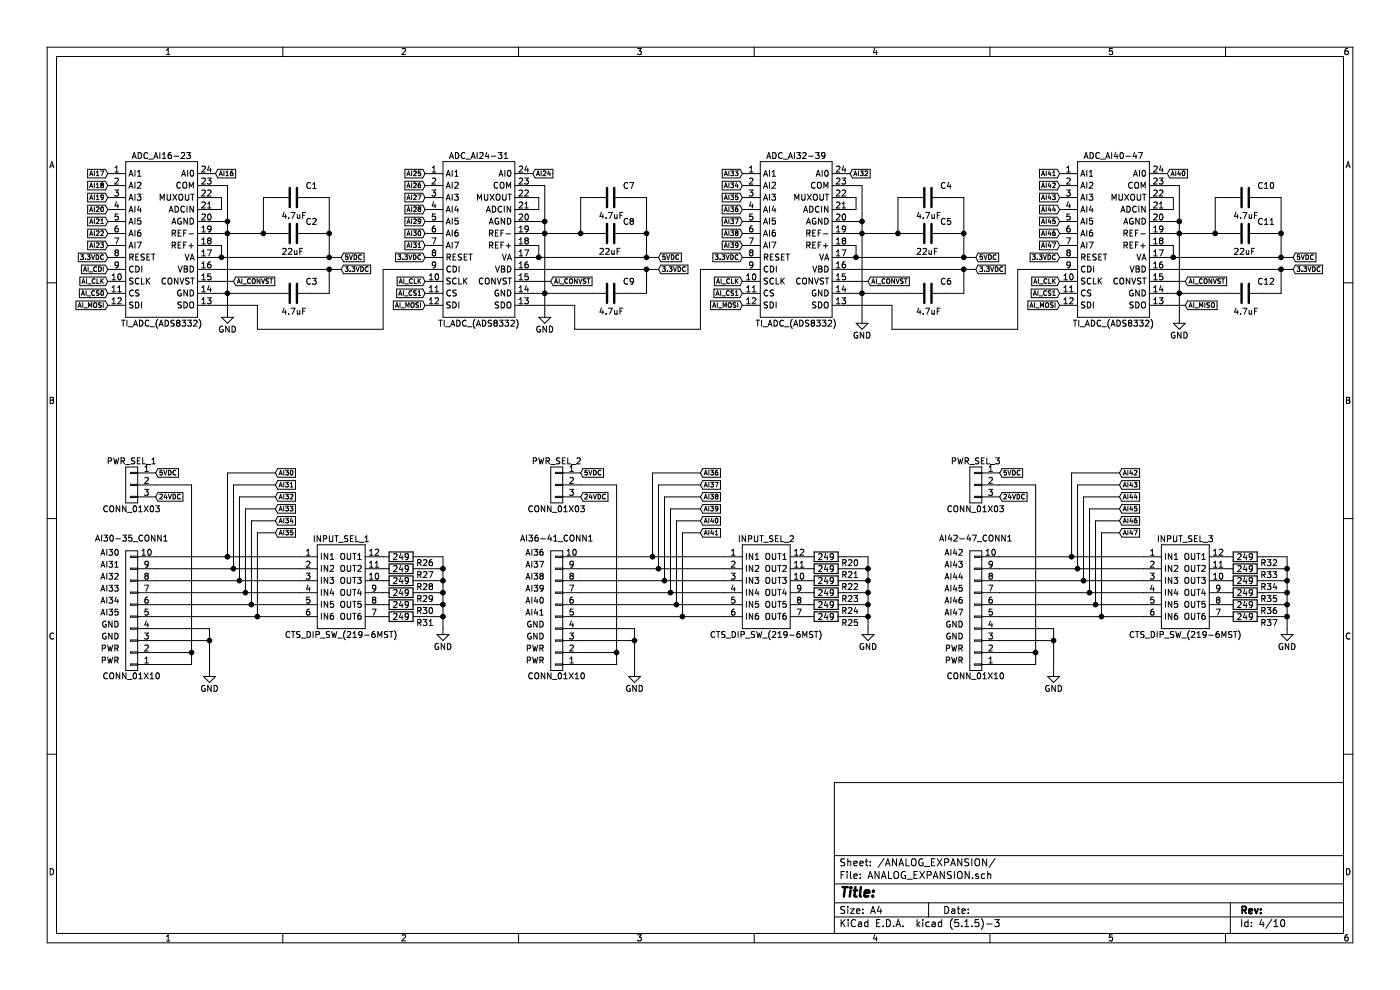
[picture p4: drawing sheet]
EESchema Schematic File Version 4
LIBS:Smart Tank Motherboard-cache
EELAYER 29 0
EELAYER END
$Descr A4 11693 8268
encoding utf-8
Sheet 4 10
Title ""
Date ""
Rev ""
Comp ""
Comment1 ""
Comment2 ""
Comment3 ""
Comment4 ""
$EndDescr
$Comp
L Smart-Tank-Motherboard-rescue:TI_ADC_(ADS8332) ADC_AI16-23
U 1 1
P 1350 2000
F 0 "ADC_AI16-23" H 1350 2700 50  0000 C CNN
F 1 "TI_ADC_(ADS8332)" H 1350 1300 50  0000 C CNN
F 2 "Smart_Tank:TI_ADC_(ADS8332)" H 1150 1150 50  0001 C CNN
F 3 "" H 1150 1150 50  0000 C CNN
	1    1350 2000
	1    0    0    -1  
$EndComp
Text GLabel 900  1950 0    39   Input ~ 0
AI22
Text GLabel 900  2050 0    39   Input ~ 0
AI23
Text GLabel 900  2150 0    39   Input ~ 0
3.3VDC
$Comp
L Smart-Tank-Motherboard-rescue:GND #PWR011
U 1 1
P 1900 2600
F 0 "#PWR011" H 1900 2350 50  0001 C CNN
F 1 "GND" H 1900 2450 50  0000 C CNN
F 2 "" H 1900 2600 50  0000 C CNN
F 3 "" H 1900 2600 50  0000 C CNN
	1    1900 2600
	1    0    0    -1  
$EndComp
Text GLabel 2850 2250 2    39   Input ~ 0
3.3VDC
$Comp
L Smart-Tank-Motherboard-rescue:C C3
U 1 1
P 2450 2450
F 0 "C3" V 2350 2550 50  0000 L CNN
F 1 "4.7uF" V 2600 2350 50  0000 L CNN
F 2 "Capacitors_SMD:C_1206" H 2488 2300 50  0001 C CNN
F 3 "" H 2450 2450 50  0000 C CNN
	1    2450 2450
	0    1    1    0   
$EndComp
$Comp
L Smart-Tank-Motherboard-rescue:C C2
U 1 1
P 2450 1950
F 0 "C2" V 2350 2050 50  0000 L CNN
F 1 "22uF" V 2600 1850 50  0000 L CNN
F 2 "Capacitors_SMD:C_1206" H 2488 1800 50  0001 C CNN
F 3 "" H 2450 1950 50  0000 C CNN
	1    2450 1950
	0    1    1    0   
$EndComp
$Comp
L Smart-Tank-Motherboard-rescue:C C1
U 1 1
P 2450 1650
F 0 "C1" V 2350 1750 50  0000 L CNN
F 1 "4.7uF" V 2600 1550 50  0000 L CNN
F 2 "Capacitors_SMD:C_1206" H 2488 1500 50  0001 C CNN
F 3 "" H 2450 1650 50  0000 C CNN
	1    2450 1650
	0    1    1    0   
$EndComp
Text GLabel 2850 2150 2    39   Input ~ 0
5VDC
Text GLabel 900  2250 0    39   Input ~ 0
AI_CDI
Text GLabel 900  2350 0    39   Input ~ 0
AI_CLK
Text GLabel 9900 2550 2    39   Input ~ 0
AI_MISO
Text GLabel 900  2550 0    39   Input ~ 0
AI_MOSI
Text GLabel 900  2450 0    39   Input ~ 0
AI_CS0
Text GLabel 1950 2350 2    39   Input ~ 0
AI_CONVST
$Comp
L Smart-Tank-Motherboard-rescue:TI_ADC_(ADS8332) ADC_AI24-31
U 1 1
P 4000 2000
F 0 "ADC_AI24-31" H 4000 2700 50  0000 C CNN
F 1 "TI_ADC_(ADS8332)" H 4000 1300 50  0000 C CNN
F 2 "Smart_Tank:TI_ADC_(ADS8332)" H 3800 1150 50  0001 C CNN
F 3 "" H 3800 1150 50  0000 C CNN
	1    4000 2000
	1    0    0    -1  
$EndComp
Text GLabel 3550 1950 0    39   Input ~ 0
AI30
Text GLabel 3550 2050 0    39   Input ~ 0
AI31
Text GLabel 3550 2150 0    39   Input ~ 0
3.3VDC
$Comp
L Smart-Tank-Motherboard-rescue:GND #PWR012
U 1 1
P 4550 2600
F 0 "#PWR012" H 4550 2350 50  0001 C CNN
F 1 "GND" H 4550 2450 50  0000 C CNN
F 2 "" H 4550 2600 50  0000 C CNN
F 3 "" H 4550 2600 50  0000 C CNN
	1    4550 2600
	1    0    0    -1  
$EndComp
Text GLabel 5500 2250 2    39   Input ~ 0
3.3VDC
$Comp
L Smart-Tank-Motherboard-rescue:C C9
U 1 1
P 5100 2450
F 0 "C9" V 5000 2550 50  0000 L CNN
F 1 "4.7uF" V 5250 2350 50  0000 L CNN
F 2 "Capacitors_SMD:C_1206" H 5138 2300 50  0001 C CNN
F 3 "" H 5100 2450 50  0000 C CNN
	1    5100 2450
	0    1    1    0   
$EndComp
$Comp
L Smart-Tank-Motherboard-rescue:C C8
U 1 1
P 5100 1950
F 0 "C8" V 5000 2050 50  0000 L CNN
F 1 "22uF" V 5250 1850 50  0000 L CNN
F 2 "Capacitors_SMD:C_1206" H 5138 1800 50  0001 C CNN
F 3 "" H 5100 1950 50  0000 C CNN
	1    5100 1950
	0    1    1    0   
$EndComp
$Comp
L Smart-Tank-Motherboard-rescue:C C7
U 1 1
P 5100 1650
F 0 "C7" V 5000 1750 50  0000 L CNN
F 1 "4.7uF" V 5250 1550 50  0000 L CNN
F 2 "Capacitors_SMD:C_1206" H 5138 1500 50  0001 C CNN
F 3 "" H 5100 1650 50  0000 C CNN
	1    5100 1650
	0    1    1    0   
$EndComp
Text GLabel 5500 2150 2    39   Input ~ 0
5VDC
Text GLabel 3550 2350 0    39   Input ~ 0
AI_CLK
Text GLabel 3550 2550 0    39   Input ~ 0
AI_MOSI
Text GLabel 3550 2450 0    39   Input ~ 0
AI_CS1
Text GLabel 4600 2350 2    39   Input ~ 0
AI_CONVST
$Comp
L Smart-Tank-Motherboard-rescue:TI_ADC_(ADS8332) ADC_AI32-39
U 1 1
P 6650 2000
F 0 "ADC_AI32-39" H 6650 2700 50  0000 C CNN
F 1 "TI_ADC_(ADS8332)" H 6650 1300 50  0000 C CNN
F 2 "Smart_Tank:TI_ADC_(ADS8332)" H 6450 1150 50  0001 C CNN
F 3 "" H 6450 1150 50  0000 C CNN
	1    6650 2000
	1    0    0    -1  
$EndComp
Text GLabel 6200 1950 0    39   Input ~ 0
AI38
Text GLabel 6200 2050 0    39   Input ~ 0
AI39
Text GLabel 6200 2150 0    39   Input ~ 0
3.3VDC
$Comp
L Smart-Tank-Motherboard-rescue:GND #PWR013
U 1 1
P 7200 2650
F 0 "#PWR013" H 7200 2400 50  0001 C CNN
F 1 "GND" H 7200 2500 50  0000 C CNN
F 2 "" H 7200 2650 50  0000 C CNN
F 3 "" H 7200 2650 50  0000 C CNN
	1    7200 2650
	1    0    0    -1  
$EndComp
Text GLabel 8150 2250 2    39   Input ~ 0
3.3VDC
$Comp
L Smart-Tank-Motherboard-rescue:C C6
U 1 1
P 7750 2450
F 0 "C6" V 7650 2550 50  0000 L CNN
F 1 "4.7uF" V 7900 2350 50  0000 L CNN
F 2 "Capacitors_SMD:C_1206" H 7788 2300 50  0001 C CNN
F 3 "" H 7750 2450 50  0000 C CNN
	1    7750 2450
	0    1    1    0   
$EndComp
$Comp
L Smart-Tank-Motherboard-rescue:C C5
U 1 1
P 7750 1950
F 0 "C5" V 7650 2050 50  0000 L CNN
F 1 "22uF" V 7900 1850 50  0000 L CNN
F 2 "Capacitors_SMD:C_1206" H 7788 1800 50  0001 C CNN
F 3 "" H 7750 1950 50  0000 C CNN
	1    7750 1950
	0    1    1    0   
$EndComp
$Comp
L Smart-Tank-Motherboard-rescue:C C4
U 1 1
P 7750 1650
F 0 "C4" V 7650 1750 50  0000 L CNN
F 1 "4.7uF" V 7900 1550 50  0000 L CNN
F 2 "Capacitors_SMD:C_1206" H 7788 1500 50  0001 C CNN
F 3 "" H 7750 1650 50  0000 C CNN
	1    7750 1650
	0    1    1    0   
$EndComp
Text GLabel 8150 2150 2    39   Input ~ 0
5VDC
Text GLabel 6200 2350 0    39   Input ~ 0
AI_CLK
Text GLabel 6200 2550 0    39   Input ~ 0
AI_MOSI
Text GLabel 6200 2450 0    39   Input ~ 0
AI_CS1
Text GLabel 7250 2350 2    39   Input ~ 0
AI_CONVST
$Comp
L Smart-Tank-Motherboard-rescue:TI_ADC_(ADS8332) ADC_AI40-47
U 1 1
P 9300 2000
F 0 "ADC_AI40-47" H 9300 2700 50  0000 C CNN
F 1 "TI_ADC_(ADS8332)" H 9300 1300 50  0000 C CNN
F 2 "Smart_Tank:TI_ADC_(ADS8332)" H 9100 1150 50  0001 C CNN
F 3 "" H 9100 1150 50  0000 C CNN
	1    9300 2000
	1    0    0    -1  
$EndComp
Text GLabel 8850 1950 0    39   Input ~ 0
AI46
Text GLabel 8850 2050 0    39   Input ~ 0
AI47
Text GLabel 8850 2150 0    39   Input ~ 0
3.3VDC
$Comp
L Smart-Tank-Motherboard-rescue:GND #PWR014
U 1 1
P 9850 2650
F 0 "#PWR014" H 9850 2400 50  0001 C CNN
F 1 "GND" H 9850 2500 50  0000 C CNN
F 2 "" H 9850 2650 50  0000 C CNN
F 3 "" H 9850 2650 50  0000 C CNN
	1    9850 2650
	1    0    0    -1  
$EndComp
Text GLabel 10800 2250 2    39   Input ~ 0
3.3VDC
$Comp
L Smart-Tank-Motherboard-rescue:C C12
U 1 1
P 10400 2450
F 0 "C12" V 10300 2550 50  0000 L CNN
F 1 "4.7uF" V 10550 2350 50  0000 L CNN
F 2 "Capacitors_SMD:C_1206" H 10438 2300 50  0001 C CNN
F 3 "" H 10400 2450 50  0000 C CNN
	1    10400 2450
	0    1    1    0   
$EndComp
$Comp
L Smart-Tank-Motherboard-rescue:C C11
U 1 1
P 10400 1950
F 0 "C11" V 10300 2050 50  0000 L CNN
F 1 "22uF" V 10550 1850 50  0000 L CNN
F 2 "Capacitors_SMD:C_1206" H 10438 1800 50  0001 C CNN
F 3 "" H 10400 1950 50  0000 C CNN
	1    10400 1950
	0    1    1    0   
$EndComp
$Comp
L Smart-Tank-Motherboard-rescue:C C10
U 1 1
P 10400 1650
F 0 "C10" V 10300 1750 50  0000 L CNN
F 1 "4.7uF" V 10550 1550 50  0000 L CNN
F 2 "Capacitors_SMD:C_1206" H 10438 1500 50  0001 C CNN
F 3 "" H 10400 1650 50  0000 C CNN
	1    10400 1650
	0    1    1    0   
$EndComp
Text GLabel 10800 2150 2    39   Input ~ 0
5VDC
Text GLabel 8850 2350 0    39   Input ~ 0
AI_CLK
Text GLabel 8850 2550 0    39   Input ~ 0
AI_MOSI
Text GLabel 8850 2450 0    39   Input ~ 0
AI_CS1
Text GLabel 9900 2350 2    39   Input ~ 0
AI_CONVST
$Comp
L Smart-Tank-Motherboard-rescue:CONN_01X10 AI30-35_CONN1
U 1 1
P 1100 5100
F 0 "AI30-35_CONN1" H 1100 4500 50  0000 C CNN
F 1 "CONN_01X10" H 1100 5650 50  0000 C CNN
F 2 "Smart_Tank:PHX_TB_HDR_10_POS_STR_(1755817)" H 1100 5100 50  0001 C CNN
F 3 "" H 1100 5100 50  0000 C CNN
	1    1100 5100
	-1   0    0    1   
$EndComp
Text Notes 1000 4650 2    49   ~ 0
AI30
Text Notes 1000 4750 2    49   ~ 0
AI31
Text Notes 1000 4850 2    49   ~ 0
AI32
Text Notes 1000 4950 2    49   ~ 0
AI33
Text Notes 1000 5050 2    49   ~ 0
AI34
Text Notes 1000 5150 2    49   ~ 0
AI35
Text Notes 1000 5250 2    49   ~ 0
GND
Text Notes 1000 5350 2    49   ~ 0
GND
Text Notes 1000 5450 2    49   ~ 0
PWR
Text Notes 1000 5550 2    49   ~ 0
PWR
$Comp
L Smart-Tank-Motherboard-rescue:GND #PWR015
U 1 1
P 1750 5600
F 0 "#PWR015" H 1750 5350 50  0001 C CNN
F 1 "GND" H 1750 5450 50  0000 C CNN
F 2 "" H 1750 5600 50  0000 C CNN
F 3 "" H 1750 5600 50  0000 C CNN
	1    1750 5600
	1    0    0    -1  
$EndComp
$Comp
L Smart-Tank-Motherboard-rescue:CONN_01X03 PWR_SEL_1
U 1 1
P 1100 4050
F 0 "PWR_SEL_1" H 1100 4250 50  0000 C CNN
F 1 "CONN_01X03" H 1100 3850 50  0000 C CNN
F 2 "Pin_Headers:Pin_Header_Straight_1x03" H 1100 4050 50  0001 C CNN
F 3 "" H 1100 4050 50  0000 C CNN
	1    1100 4050
	-1   0    0    -1  
$EndComp
Text GLabel 1300 3950 2    39   Input ~ 0
5VDC
Text GLabel 1300 4150 2    39   Input ~ 0
24VDC
$Comp
L Smart-Tank-Motherboard-rescue:GND #PWR016
U 1 1
P 3700 5250
F 0 "#PWR016" H 3700 5000 50  0001 C CNN
F 1 "GND" H 3700 5100 50  0000 C CNN
F 2 "" H 3700 5250 50  0000 C CNN
F 3 "" H 3700 5250 50  0000 C CNN
	1    3700 5250
	1    0    0    -1  
$EndComp
$Comp
L Smart-Tank-Motherboard-rescue:CTS_DIP_SW_(219-6MST) INPUT_SEL_1
U 1 1
P 2850 4900
F 0 "INPUT_SEL_1" H 2850 5300 50  0000 C CNN
F 1 "CTS_DIP_SW_(219-6MST)" H 2850 4500 50  0000 C CNN
F 2 "Smart_Tank:CST_DIP_SW_6-POS_(219-6MST)" H 2650 4050 50  0001 C CNN
F 3 "" H 2650 4050 50  0000 C CNN
	1    2850 4900
	1    0    0    -1  
$EndComp
$Comp
L Smart-Tank-Motherboard-rescue:R R26
U 1 1
P 3350 4650
F 0 "R26" V 3400 4850 50  0000 C CNN
F 1 "249" V 3350 4650 50  0000 C CNN
F 2 "Resistors_SMD:R_1206" V 3280 4650 50  0001 C CNN
F 3 "" H 3350 4650 50  0000 C CNN
	1    3350 4650
	0    1    1    0   
$EndComp
$Comp
L Smart-Tank-Motherboard-rescue:R R27
U 1 1
P 3350 4750
F 0 "R27" V 3400 4950 50  0000 C CNN
F 1 "249" V 3350 4750 50  0000 C CNN
F 2 "Resistors_SMD:R_1206" V 3280 4750 50  0001 C CNN
F 3 "" H 3350 4750 50  0000 C CNN
	1    3350 4750
	0    1    1    0   
$EndComp
$Comp
L Smart-Tank-Motherboard-rescue:R R28
U 1 1
P 3350 4850
F 0 "R28" V 3400 5050 50  0000 C CNN
F 1 "249" V 3350 4850 50  0000 C CNN
F 2 "Resistors_SMD:R_1206" V 3280 4850 50  0001 C CNN
F 3 "" H 3350 4850 50  0000 C CNN
	1    3350 4850
	0    1    1    0   
$EndComp
$Comp
L Smart-Tank-Motherboard-rescue:R R29
U 1 1
P 3350 4950
F 0 "R29" V 3400 5150 50  0000 C CNN
F 1 "249" V 3350 4950 50  0000 C CNN
F 2 "Resistors_SMD:R_1206" V 3280 4950 50  0001 C CNN
F 3 "" H 3350 4950 50  0000 C CNN
	1    3350 4950
	0    1    1    0   
$EndComp
$Comp
L Smart-Tank-Motherboard-rescue:R R30
U 1 1
P 3350 5050
F 0 "R30" V 3400 5250 50  0000 C CNN
F 1 "249" V 3350 5050 50  0000 C CNN
F 2 "Resistors_SMD:R_1206" V 3280 5050 50  0001 C CNN
F 3 "" H 3350 5050 50  0000 C CNN
	1    3350 5050
	0    1    1    0   
$EndComp
$Comp
L Smart-Tank-Motherboard-rescue:R R31
U 1 1
P 3350 5150
F 0 "R31" V 3400 5350 50  0000 C CNN
F 1 "249" V 3350 5150 50  0000 C CNN
F 2 "Resistors_SMD:R_1206" V 3280 5150 50  0001 C CNN
F 3 "" H 3350 5150 50  0000 C CNN
	1    3350 5150
	0    1    1    0   
$EndComp
Text GLabel 900  1450 0    39   Input ~ 0
AI17
Text GLabel 900  1550 0    39   Input ~ 0
AI18
Text GLabel 900  1650 0    39   Input ~ 0
AI19
Text GLabel 900  1750 0    39   Input ~ 0
AI20
Text GLabel 900  1850 0    39   Input ~ 0
AI21
Text GLabel 1800 1450 2    39   Input ~ 0
AI16
Text GLabel 3550 1450 0    39   Input ~ 0
AI25
Text GLabel 3550 1550 0    39   Input ~ 0
AI26
Text GLabel 3550 1650 0    39   Input ~ 0
AI27
Text GLabel 3550 1750 0    39   Input ~ 0
AI28
Wire Wire Line
	1800 1550 1900 1550
Wire Wire Line
	1900 1550 1900 2600
Wire Wire Line
	1800 1850 1900 1850
Connection ~ 1900 1850
Wire Wire Line
	1800 2450 2300 2450
Connection ~ 1900 2450
Wire Wire Line
	1800 2250 2850 2250
Wire Wire Line
	2600 2450 2750 2450
Wire Wire Line
	2750 2450 2750 2250
Connection ~ 2750 2250
Wire Wire Line
	1800 1650 1850 1650
Wire Wire Line
	1850 1650 1850 1750
Wire Wire Line
	1850 1750 1800 1750
Wire Wire Line
	1800 1950 2300 1950
Connection ~ 1900 1950
Wire Wire Line
	1800 2150 2850 2150
Wire Wire Line
	1850 2150 1850 2050
Wire Wire Line
	1850 2050 1800 2050
Connection ~ 1850 2150
Wire Wire Line
	2600 1950 2750 1950
Wire Wire Line
	2750 1650 2750 2150
Connection ~ 2750 2150
Wire Wire Line
	2600 1650 2750 1650
Connection ~ 2750 1950
Wire Wire Line
	2300 1650 2200 1650
Wire Wire Line
	2200 1650 2200 1950
Connection ~ 2200 1950
Wire Wire Line
	1800 2350 1950 2350
Wire Wire Line
	1800 2550 2150 2550
Wire Wire Line
	4450 1550 4550 1550
Wire Wire Line
	4550 1550 4550 2600
Wire Wire Line
	4450 1850 4550 1850
Connection ~ 4550 1850
Wire Wire Line
	4450 2450 4950 2450
Connection ~ 4550 2450
Wire Wire Line
	4450 2250 5500 2250
Wire Wire Line
	5250 2450 5400 2450
Wire Wire Line
	5400 2450 5400 2250
Connection ~ 5400 2250
Wire Wire Line
	4450 1650 4500 1650
Wire Wire Line
	4500 1650 4500 1750
Wire Wire Line
	4500 1750 4450 1750
Wire Wire Line
	4450 1950 4950 1950
Connection ~ 4550 1950
Wire Wire Line
	4450 2150 5500 2150
Wire Wire Line
	4500 2150 4500 2050
Wire Wire Line
	4500 2050 4450 2050
Connection ~ 4500 2150
Wire Wire Line
	5250 1950 5400 1950
Wire Wire Line
	5400 1650 5400 2150
Connection ~ 5400 2150
Wire Wire Line
	5250 1650 5400 1650
Connection ~ 5400 1950
Wire Wire Line
	4950 1650 4850 1650
Wire Wire Line
	4850 1650 4850 1950
Connection ~ 4850 1950
Wire Wire Line
	4450 2350 4600 2350
Wire Wire Line
	7100 1550 7200 1550
Wire Wire Line
	7200 1550 7200 2650
Wire Wire Line
	7100 1850 7200 1850
Connection ~ 7200 1850
Wire Wire Line
	7100 2450 7600 2450
Connection ~ 7200 2450
Wire Wire Line
	7100 2250 8150 2250
Wire Wire Line
	7900 2450 8050 2450
Wire Wire Line
	8050 2450 8050 2250
Connection ~ 8050 2250
Wire Wire Line
	7100 1650 7150 1650
Wire Wire Line
	7150 1650 7150 1750
Wire Wire Line
	7150 1750 7100 1750
Wire Wire Line
	7100 1950 7600 1950
Connection ~ 7200 1950
Wire Wire Line
	7100 2150 8150 2150
Wire Wire Line
	7150 2150 7150 2050
Wire Wire Line
	7150 2050 7100 2050
Connection ~ 7150 2150
Wire Wire Line
	7900 1950 8050 1950
Wire Wire Line
	8050 1650 8050 2150
Connection ~ 8050 2150
Wire Wire Line
	7900 1650 8050 1650
Connection ~ 8050 1950
Wire Wire Line
	7600 1650 7500 1650
Wire Wire Line
	7500 1650 7500 1950
Connection ~ 7500 1950
Wire Wire Line
	7100 2350 7250 2350
Wire Wire Line
	9750 1550 9850 1550
Wire Wire Line
	9850 1550 9850 2650
Wire Wire Line
	9750 1850 9850 1850
Connection ~ 9850 1850
Wire Wire Line
	9750 2450 10250 2450
Connection ~ 9850 2450
Wire Wire Line
	9750 2250 10800 2250
Wire Wire Line
	10550 2450 10700 2450
Wire Wire Line
	10700 2450 10700 2250
Connection ~ 10700 2250
Wire Wire Line
	9750 1650 9800 1650
Wire Wire Line
	9800 1650 9800 1750
Wire Wire Line
	9800 1750 9750 1750
Wire Wire Line
	9750 1950 10250 1950
Connection ~ 9850 1950
Wire Wire Line
	9750 2150 10800 2150
Wire Wire Line
	9800 2150 9800 2050
Wire Wire Line
	9800 2050 9750 2050
Connection ~ 9800 2150
Wire Wire Line
	10550 1950 10700 1950
Wire Wire Line
	10700 1650 10700 2150
Connection ~ 10700 2150
Wire Wire Line
	10550 1650 10700 1650
Connection ~ 10700 1950
Wire Wire Line
	10250 1650 10150 1650
Wire Wire Line
	10150 1650 10150 1950
Connection ~ 10150 1950
Wire Wire Line
	9750 2350 9900 2350
Wire Wire Line
	9750 2550 9900 2550
Wire Wire Line
	2150 2550 2150 2750
Wire Wire Line
	2150 2750 3200 2750
Wire Wire Line
	3200 2750 3200 2250
Wire Wire Line
	3200 2250 3550 2250
Wire Wire Line
	1750 5250 1750 5600
Wire Wire Line
	1750 5250 1300 5250
Wire Wire Line
	1300 5350 1750 5350
Connection ~ 1750 5350
Wire Wire Line
	1300 4050 1600 4050
Wire Wire Line
	1600 5550 1300 5550
Wire Wire Line
	1600 4050 1600 5550
Wire Wire Line
	1300 5450 1600 5450
Connection ~ 1600 5450
Wire Wire Line
	3500 4650 3700 4650
Wire Wire Line
	3700 4650 3700 5250
Wire Wire Line
	3500 4750 3700 4750
Connection ~ 3700 4750
Wire Wire Line
	3500 4850 3700 4850
Connection ~ 3700 4850
Wire Wire Line
	3500 4950 3700 4950
Connection ~ 3700 4950
Wire Wire Line
	3500 5050 3700 5050
Connection ~ 3700 5050
Wire Wire Line
	3500 5150 3700 5150
Connection ~ 3700 5150
Text GLabel 3550 1850 0    39   Input ~ 0
AI29
Text GLabel 4450 1450 2    39   Input ~ 0
AI24
Text GLabel 7100 1450 2    39   Input ~ 0
AI32
Text GLabel 6200 1450 0    39   Input ~ 0
AI33
Text GLabel 6200 1550 0    39   Input ~ 0
AI34
Text GLabel 6200 1650 0    39   Input ~ 0
AI35
Text GLabel 6200 1750 0    39   Input ~ 0
AI36
Text GLabel 6200 1850 0    39   Input ~ 0
AI37
Text GLabel 9750 1450 2    39   Input ~ 0
AI40
Text GLabel 8850 1450 0    39   Input ~ 0
AI41
Text GLabel 8850 1550 0    39   Input ~ 0
AI42
Text GLabel 8850 1650 0    39   Input ~ 0
AI43
Text GLabel 8850 1750 0    39   Input ~ 0
AI44
Text GLabel 8850 1850 0    39   Input ~ 0
AI45
Wire Wire Line
	4450 2550 4800 2550
Wire Wire Line
	4800 2550 4800 2750
Wire Wire Line
	4800 2750 5850 2750
Wire Wire Line
	5850 2750 5850 2250
Wire Wire Line
	5850 2250 6200 2250
Wire Wire Line
	7100 2550 7450 2550
Wire Wire Line
	7450 2550 7450 2750
Wire Wire Line
	7450 2750 8500 2750
Wire Wire Line
	8500 2750 8500 2250
Wire Wire Line
	8500 2250 8850 2250
Wire Wire Line
	1300 4650 2500 4650
Wire Wire Line
	1300 4750 2500 4750
Wire Wire Line
	1300 4850 2500 4850
Wire Wire Line
	1300 4950 2500 4950
Wire Wire Line
	1300 5050 2500 5050
Wire Wire Line
	1300 5150 2500 5150
Text GLabel 2300 3950 2    39   Input ~ 0
AI30
Text GLabel 2300 4050 2    39   Input ~ 0
AI31
Text GLabel 2300 4150 2    39   Input ~ 0
AI32
Text GLabel 2300 4250 2    39   Input ~ 0
AI33
Text GLabel 2300 4350 2    39   Input ~ 0
AI34
Text GLabel 2300 4450 2    39   Input ~ 0
AI35
Wire Wire Line
	2300 4450 2150 4450
Wire Wire Line
	2150 4450 2150 5150
Connection ~ 2150 5150
Wire Wire Line
	2300 4350 2100 4350
Wire Wire Line
	2100 4350 2100 5050
Connection ~ 2100 5050
Wire Wire Line
	2300 4250 2050 4250
Wire Wire Line
	2050 4250 2050 4950
Connection ~ 2050 4950
Wire Wire Line
	2300 4150 2000 4150
Wire Wire Line
	2000 4150 2000 4850
Connection ~ 2000 4850
Wire Wire Line
	2300 4050 1950 4050
Wire Wire Line
	1950 4050 1950 4750
Connection ~ 1950 4750
Wire Wire Line
	2300 3950 1900 3950
Wire Wire Line
	1900 3950 1900 4650
Connection ~ 1900 4650
$Comp
L Smart-Tank-Motherboard-rescue:CONN_01X10 AI36-41_CONN1
U 1 1
P 4650 5100
F 0 "AI36-41_CONN1" H 4650 4500 50  0000 C CNN
F 1 "CONN_01X10" H 4650 5650 50  0000 C CNN
F 2 "Smart_Tank:PHX_TB_HDR_10_POS_STR_(1755817)" H 4650 5100 50  0001 C CNN
F 3 "" H 4650 5100 50  0000 C CNN
	1    4650 5100
	-1   0    0    1   
$EndComp
Text Notes 4550 4650 2    49   ~ 0
AI36
Text Notes 4550 4750 2    49   ~ 0
AI37
Text Notes 4550 4850 2    49   ~ 0
AI38
Text Notes 4550 4950 2    49   ~ 0
AI39
Text Notes 4550 5050 2    49   ~ 0
AI40
Text Notes 4550 5150 2    49   ~ 0
AI41
Text Notes 4550 5250 2    49   ~ 0
GND
Text Notes 4550 5350 2    49   ~ 0
GND
Text Notes 4550 5450 2    49   ~ 0
PWR
Text Notes 4550 5550 2    49   ~ 0
PWR
$Comp
L Smart-Tank-Motherboard-rescue:GND #PWR017
U 1 1
P 5300 5600
F 0 "#PWR017" H 5300 5350 50  0001 C CNN
F 1 "GND" H 5300 5450 50  0000 C CNN
F 2 "" H 5300 5600 50  0000 C CNN
F 3 "" H 5300 5600 50  0000 C CNN
	1    5300 5600
	1    0    0    -1  
$EndComp
$Comp
L Smart-Tank-Motherboard-rescue:CONN_01X03 PWR_SEL_2
U 1 1
P 4650 4050
F 0 "PWR_SEL_2" H 4650 4250 50  0000 C CNN
F 1 "CONN_01X03" H 4650 3850 50  0000 C CNN
F 2 "Pin_Headers:Pin_Header_Straight_1x03" H 4650 4050 50  0001 C CNN
F 3 "" H 4650 4050 50  0000 C CNN
	1    4650 4050
	-1   0    0    -1  
$EndComp
Text GLabel 4850 3950 2    39   Input ~ 0
5VDC
Text GLabel 4850 4150 2    39   Input ~ 0
24VDC
$Comp
L Smart-Tank-Motherboard-rescue:CTS_DIP_SW_(219-6MST) INPUT_SEL_2
U 1 1
P 6400 4900
F 0 "INPUT_SEL_2" H 6400 5300 50  0000 C CNN
F 1 "CTS_DIP_SW_(219-6MST)" H 6400 4500 50  0000 C CNN
F 2 "Smart_Tank:CST_DIP_SW_6-POS_(219-6MST)" H 6200 4050 50  0001 C CNN
F 3 "" H 6200 4050 50  0000 C CNN
	1    6400 4900
	1    0    0    -1  
$EndComp
Wire Wire Line
	5300 5250 5300 5600
Wire Wire Line
	5300 5250 4850 5250
Wire Wire Line
	4850 5350 5300 5350
Connection ~ 5300 5350
Wire Wire Line
	4850 4050 5150 4050
Wire Wire Line
	5150 5550 4850 5550
Wire Wire Line
	5150 4050 5150 5550
Wire Wire Line
	4850 5450 5150 5450
Connection ~ 5150 5450
Wire Wire Line
	4850 4650 6050 4650
Wire Wire Line
	4850 4750 6050 4750
Wire Wire Line
	4850 4850 6050 4850
Wire Wire Line
	4850 4950 6050 4950
Wire Wire Line
	4850 5050 6050 5050
Wire Wire Line
	4850 5150 6050 5150
Text GLabel 5850 3950 2    39   Input ~ 0
AI36
Text GLabel 5850 4050 2    39   Input ~ 0
AI37
Text GLabel 5850 4150 2    39   Input ~ 0
AI38
Text GLabel 5850 4250 2    39   Input ~ 0
AI39
Text GLabel 5850 4350 2    39   Input ~ 0
AI40
Text GLabel 5850 4450 2    39   Input ~ 0
AI41
Wire Wire Line
	5850 4450 5700 4450
Wire Wire Line
	5700 4450 5700 5150
Connection ~ 5700 5150
Wire Wire Line
	5850 4350 5650 4350
Wire Wire Line
	5650 4350 5650 5050
Connection ~ 5650 5050
Wire Wire Line
	5850 4250 5600 4250
Wire Wire Line
	5600 4250 5600 4950
Connection ~ 5600 4950
Wire Wire Line
	5850 4150 5550 4150
Wire Wire Line
	5550 4150 5550 4850
Connection ~ 5550 4850
Wire Wire Line
	5850 4050 5500 4050
Wire Wire Line
	5500 4050 5500 4750
Connection ~ 5500 4750
Wire Wire Line
	5850 3950 5450 3950
Wire Wire Line
	5450 3950 5450 4650
Connection ~ 5450 4650
$Comp
L Smart-Tank-Motherboard-rescue:CONN_01X10 AI42-47_CONN1
U 1 1
P 8150 5100
F 0 "AI42-47_CONN1" H 8150 4500 50  0000 C CNN
F 1 "CONN_01X10" H 8150 5650 50  0000 C CNN
F 2 "Smart_Tank:PHX_TB_HDR_10_POS_STR_(1755817)" H 8150 5100 50  0001 C CNN
F 3 "" H 8150 5100 50  0000 C CNN
	1    8150 5100
	-1   0    0    1   
$EndComp
Text Notes 8050 4650 2    49   ~ 0
AI42
Text Notes 8050 4750 2    49   ~ 0
AI43
Text Notes 8050 4850 2    49   ~ 0
AI44
Text Notes 8050 4950 2    49   ~ 0
AI45
Text Notes 8050 5050 2    49   ~ 0
AI46
Text Notes 8050 5150 2    49   ~ 0
AI47
Text Notes 8050 5250 2    49   ~ 0
GND
Text Notes 8050 5350 2    49   ~ 0
GND
Text Notes 8050 5450 2    49   ~ 0
PWR
Text Notes 8050 5550 2    49   ~ 0
PWR
$Comp
L Smart-Tank-Motherboard-rescue:GND #PWR018
U 1 1
P 8800 5600
F 0 "#PWR018" H 8800 5350 50  0001 C CNN
F 1 "GND" H 8800 5450 50  0000 C CNN
F 2 "" H 8800 5600 50  0000 C CNN
F 3 "" H 8800 5600 50  0000 C CNN
	1    8800 5600
	1    0    0    -1  
$EndComp
$Comp
L Smart-Tank-Motherboard-rescue:CONN_01X03 PWR_SEL_3
U 1 1
P 8150 4050
F 0 "PWR_SEL_3" H 8150 4250 50  0000 C CNN
F 1 "CONN_01X03" H 8150 3850 50  0000 C CNN
F 2 "Pin_Headers:Pin_Header_Straight_1x03" H 8150 4050 50  0001 C CNN
F 3 "" H 8150 4050 50  0000 C CNN
	1    8150 4050
	-1   0    0    -1  
$EndComp
Text GLabel 8350 3950 2    39   Input ~ 0
5VDC
Text GLabel 8350 4150 2    39   Input ~ 0
24VDC
$Comp
L Smart-Tank-Motherboard-rescue:CTS_DIP_SW_(219-6MST) INPUT_SEL_3
U 1 1
P 9900 4900
F 0 "INPUT_SEL_3" H 9900 5300 50  0000 C CNN
F 1 "CTS_DIP_SW_(219-6MST)" H 9900 4500 50  0000 C CNN
F 2 "Smart_Tank:CST_DIP_SW_6-POS_(219-6MST)" H 9700 4050 50  0001 C CNN
F 3 "" H 9700 4050 50  0000 C CNN
	1    9900 4900
	1    0    0    -1  
$EndComp
Wire Wire Line
	8800 5250 8800 5600
Wire Wire Line
	8800 5250 8350 5250
Wire Wire Line
	8350 5350 8800 5350
Connection ~ 8800 5350
Wire Wire Line
	8350 4050 8650 4050
Wire Wire Line
	8650 5550 8350 5550
Wire Wire Line
	8650 4050 8650 5550
Wire Wire Line
	8350 5450 8650 5450
Connection ~ 8650 5450
Wire Wire Line
	8350 4650 9550 4650
Wire Wire Line
	8350 4750 9550 4750
Wire Wire Line
	8350 4850 9550 4850
Wire Wire Line
	8350 4950 9550 4950
Wire Wire Line
	8350 5050 9550 5050
Wire Wire Line
	8350 5150 9550 5150
Text GLabel 9350 3950 2    39   Input ~ 0
AI42
Text GLabel 9350 4050 2    39   Input ~ 0
AI43
Text GLabel 9350 4150 2    39   Input ~ 0
AI44
Text GLabel 9350 4250 2    39   Input ~ 0
AI45
Text GLabel 9350 4350 2    39   Input ~ 0
AI46
Text GLabel 9350 4450 2    39   Input ~ 0
AI47
Wire Wire Line
	9350 4450 9200 4450
Wire Wire Line
	9200 4450 9200 5150
Connection ~ 9200 5150
Wire Wire Line
	9350 4350 9150 4350
Wire Wire Line
	9150 4350 9150 5050
Connection ~ 9150 5050
Wire Wire Line
	9350 4250 9100 4250
Wire Wire Line
	9100 4250 9100 4950
Connection ~ 9100 4950
Wire Wire Line
	9350 4150 9050 4150
Wire Wire Line
	9050 4150 9050 4850
Connection ~ 9050 4850
Wire Wire Line
	9350 4050 9000 4050
Wire Wire Line
	9000 4050 9000 4750
Connection ~ 9000 4750
Wire Wire Line
	9350 3950 8950 3950
Wire Wire Line
	8950 3950 8950 4650
Connection ~ 8950 4650
$Comp
L Smart-Tank-Motherboard-rescue:GND #PWR019
U 1 1
P 7250 5250
F 0 "#PWR019" H 7250 5000 50  0001 C CNN
F 1 "GND" H 7250 5100 50  0000 C CNN
F 2 "" H 7250 5250 50  0000 C CNN
F 3 "" H 7250 5250 50  0000 C CNN
	1    7250 5250
	1    0    0    -1  
$EndComp
$Comp
L Smart-Tank-Motherboard-rescue:R R20
U 1 1
P 6900 4650
F 0 "R20" V 6950 4850 50  0000 C CNN
F 1 "249" V 6900 4650 50  0000 C CNN
F 2 "Resistors_SMD:R_1206" V 6830 4650 50  0001 C CNN
F 3 "" H 6900 4650 50  0000 C CNN
	1    6900 4650
	0    1    1    0   
$EndComp
$Comp
L Smart-Tank-Motherboard-rescue:R R21
U 1 1
P 6900 4750
F 0 "R21" V 6950 4950 50  0000 C CNN
F 1 "249" V 6900 4750 50  0000 C CNN
F 2 "Resistors_SMD:R_1206" V 6830 4750 50  0001 C CNN
F 3 "" H 6900 4750 50  0000 C CNN
	1    6900 4750
	0    1    1    0   
$EndComp
$Comp
L Smart-Tank-Motherboard-rescue:R R22
U 1 1
P 6900 4850
F 0 "R22" V 6950 5050 50  0000 C CNN
F 1 "249" V 6900 4850 50  0000 C CNN
F 2 "Resistors_SMD:R_1206" V 6830 4850 50  0001 C CNN
F 3 "" H 6900 4850 50  0000 C CNN
	1    6900 4850
	0    1    1    0   
$EndComp
$Comp
L Smart-Tank-Motherboard-rescue:R R23
U 1 1
P 6900 4950
F 0 "R23" V 6950 5150 50  0000 C CNN
F 1 "249" V 6900 4950 50  0000 C CNN
F 2 "Resistors_SMD:R_1206" V 6830 4950 50  0001 C CNN
F 3 "" H 6900 4950 50  0000 C CNN
	1    6900 4950
	0    1    1    0   
$EndComp
$Comp
L Smart-Tank-Motherboard-rescue:R R24
U 1 1
P 6900 5050
F 0 "R24" V 6950 5250 50  0000 C CNN
F 1 "249" V 6900 5050 50  0000 C CNN
F 2 "Resistors_SMD:R_1206" V 6830 5050 50  0001 C CNN
F 3 "" H 6900 5050 50  0000 C CNN
	1    6900 5050
	0    1    1    0   
$EndComp
$Comp
L Smart-Tank-Motherboard-rescue:R R25
U 1 1
P 6900 5150
F 0 "R25" V 6950 5350 50  0000 C CNN
F 1 "249" V 6900 5150 50  0000 C CNN
F 2 "Resistors_SMD:R_1206" V 6830 5150 50  0001 C CNN
F 3 "" H 6900 5150 50  0000 C CNN
	1    6900 5150
	0    1    1    0   
$EndComp
Wire Wire Line
	7050 4650 7250 4650
Wire Wire Line
	7250 4650 7250 5250
Wire Wire Line
	7050 4750 7250 4750
Connection ~ 7250 4750
Wire Wire Line
	7050 4850 7250 4850
Connection ~ 7250 4850
Wire Wire Line
	7050 4950 7250 4950
Connection ~ 7250 4950
Wire Wire Line
	7050 5050 7250 5050
Connection ~ 7250 5050
Wire Wire Line
	7050 5150 7250 5150
Connection ~ 7250 5150
$Comp
L Smart-Tank-Motherboard-rescue:GND #PWR020
U 1 1
P 10750 5250
F 0 "#PWR020" H 10750 5000 50  0001 C CNN
F 1 "GND" H 10750 5100 50  0000 C CNN
F 2 "" H 10750 5250 50  0000 C CNN
F 3 "" H 10750 5250 50  0000 C CNN
	1    10750 5250
	1    0    0    -1  
$EndComp
$Comp
L Smart-Tank-Motherboard-rescue:R R32
U 1 1
P 10400 4650
F 0 "R32" V 10450 4850 50  0000 C CNN
F 1 "249" V 10400 4650 50  0000 C CNN
F 2 "Resistors_SMD:R_1206" V 10330 4650 50  0001 C CNN
F 3 "" H 10400 4650 50  0000 C CNN
	1    10400 4650
	0    1    1    0   
$EndComp
$Comp
L Smart-Tank-Motherboard-rescue:R R33
U 1 1
P 10400 4750
F 0 "R33" V 10450 4950 50  0000 C CNN
F 1 "249" V 10400 4750 50  0000 C CNN
F 2 "Resistors_SMD:R_1206" V 10330 4750 50  0001 C CNN
F 3 "" H 10400 4750 50  0000 C CNN
	1    10400 4750
	0    1    1    0   
$EndComp
$Comp
L Smart-Tank-Motherboard-rescue:R R34
U 1 1
P 10400 4850
F 0 "R34" V 10450 5050 50  0000 C CNN
F 1 "249" V 10400 4850 50  0000 C CNN
F 2 "Resistors_SMD:R_1206" V 10330 4850 50  0001 C CNN
F 3 "" H 10400 4850 50  0000 C CNN
	1    10400 4850
	0    1    1    0   
$EndComp
$Comp
L Smart-Tank-Motherboard-rescue:R R35
U 1 1
P 10400 4950
F 0 "R35" V 10450 5150 50  0000 C CNN
F 1 "249" V 10400 4950 50  0000 C CNN
F 2 "Resistors_SMD:R_1206" V 10330 4950 50  0001 C CNN
F 3 "" H 10400 4950 50  0000 C CNN
	1    10400 4950
	0    1    1    0   
$EndComp
$Comp
L Smart-Tank-Motherboard-rescue:R R36
U 1 1
P 10400 5050
F 0 "R36" V 10450 5250 50  0000 C CNN
F 1 "249" V 10400 5050 50  0000 C CNN
F 2 "Resistors_SMD:R_1206" V 10330 5050 50  0001 C CNN
F 3 "" H 10400 5050 50  0000 C CNN
	1    10400 5050
	0    1    1    0   
$EndComp
$Comp
L Smart-Tank-Motherboard-rescue:R R37
U 1 1
P 10400 5150
F 0 "R37" V 10450 5350 50  0000 C CNN
F 1 "249" V 10400 5150 50  0000 C CNN
F 2 "Resistors_SMD:R_1206" V 10330 5150 50  0001 C CNN
F 3 "" H 10400 5150 50  0000 C CNN
	1    10400 5150
	0    1    1    0   
$EndComp
Wire Wire Line
	10550 4650 10750 4650
Wire Wire Line
	10750 4650 10750 5250
Wire Wire Line
	10550 4750 10750 4750
Connection ~ 10750 4750
Wire Wire Line
	10550 4850 10750 4850
Connection ~ 10750 4850
Wire Wire Line
	10550 4950 10750 4950
Connection ~ 10750 4950
Wire Wire Line
	10550 5050 10750 5050
Connection ~ 10750 5050
Wire Wire Line
	10550 5150 10750 5150
Connection ~ 10750 5150
$EndSCHEMATC
